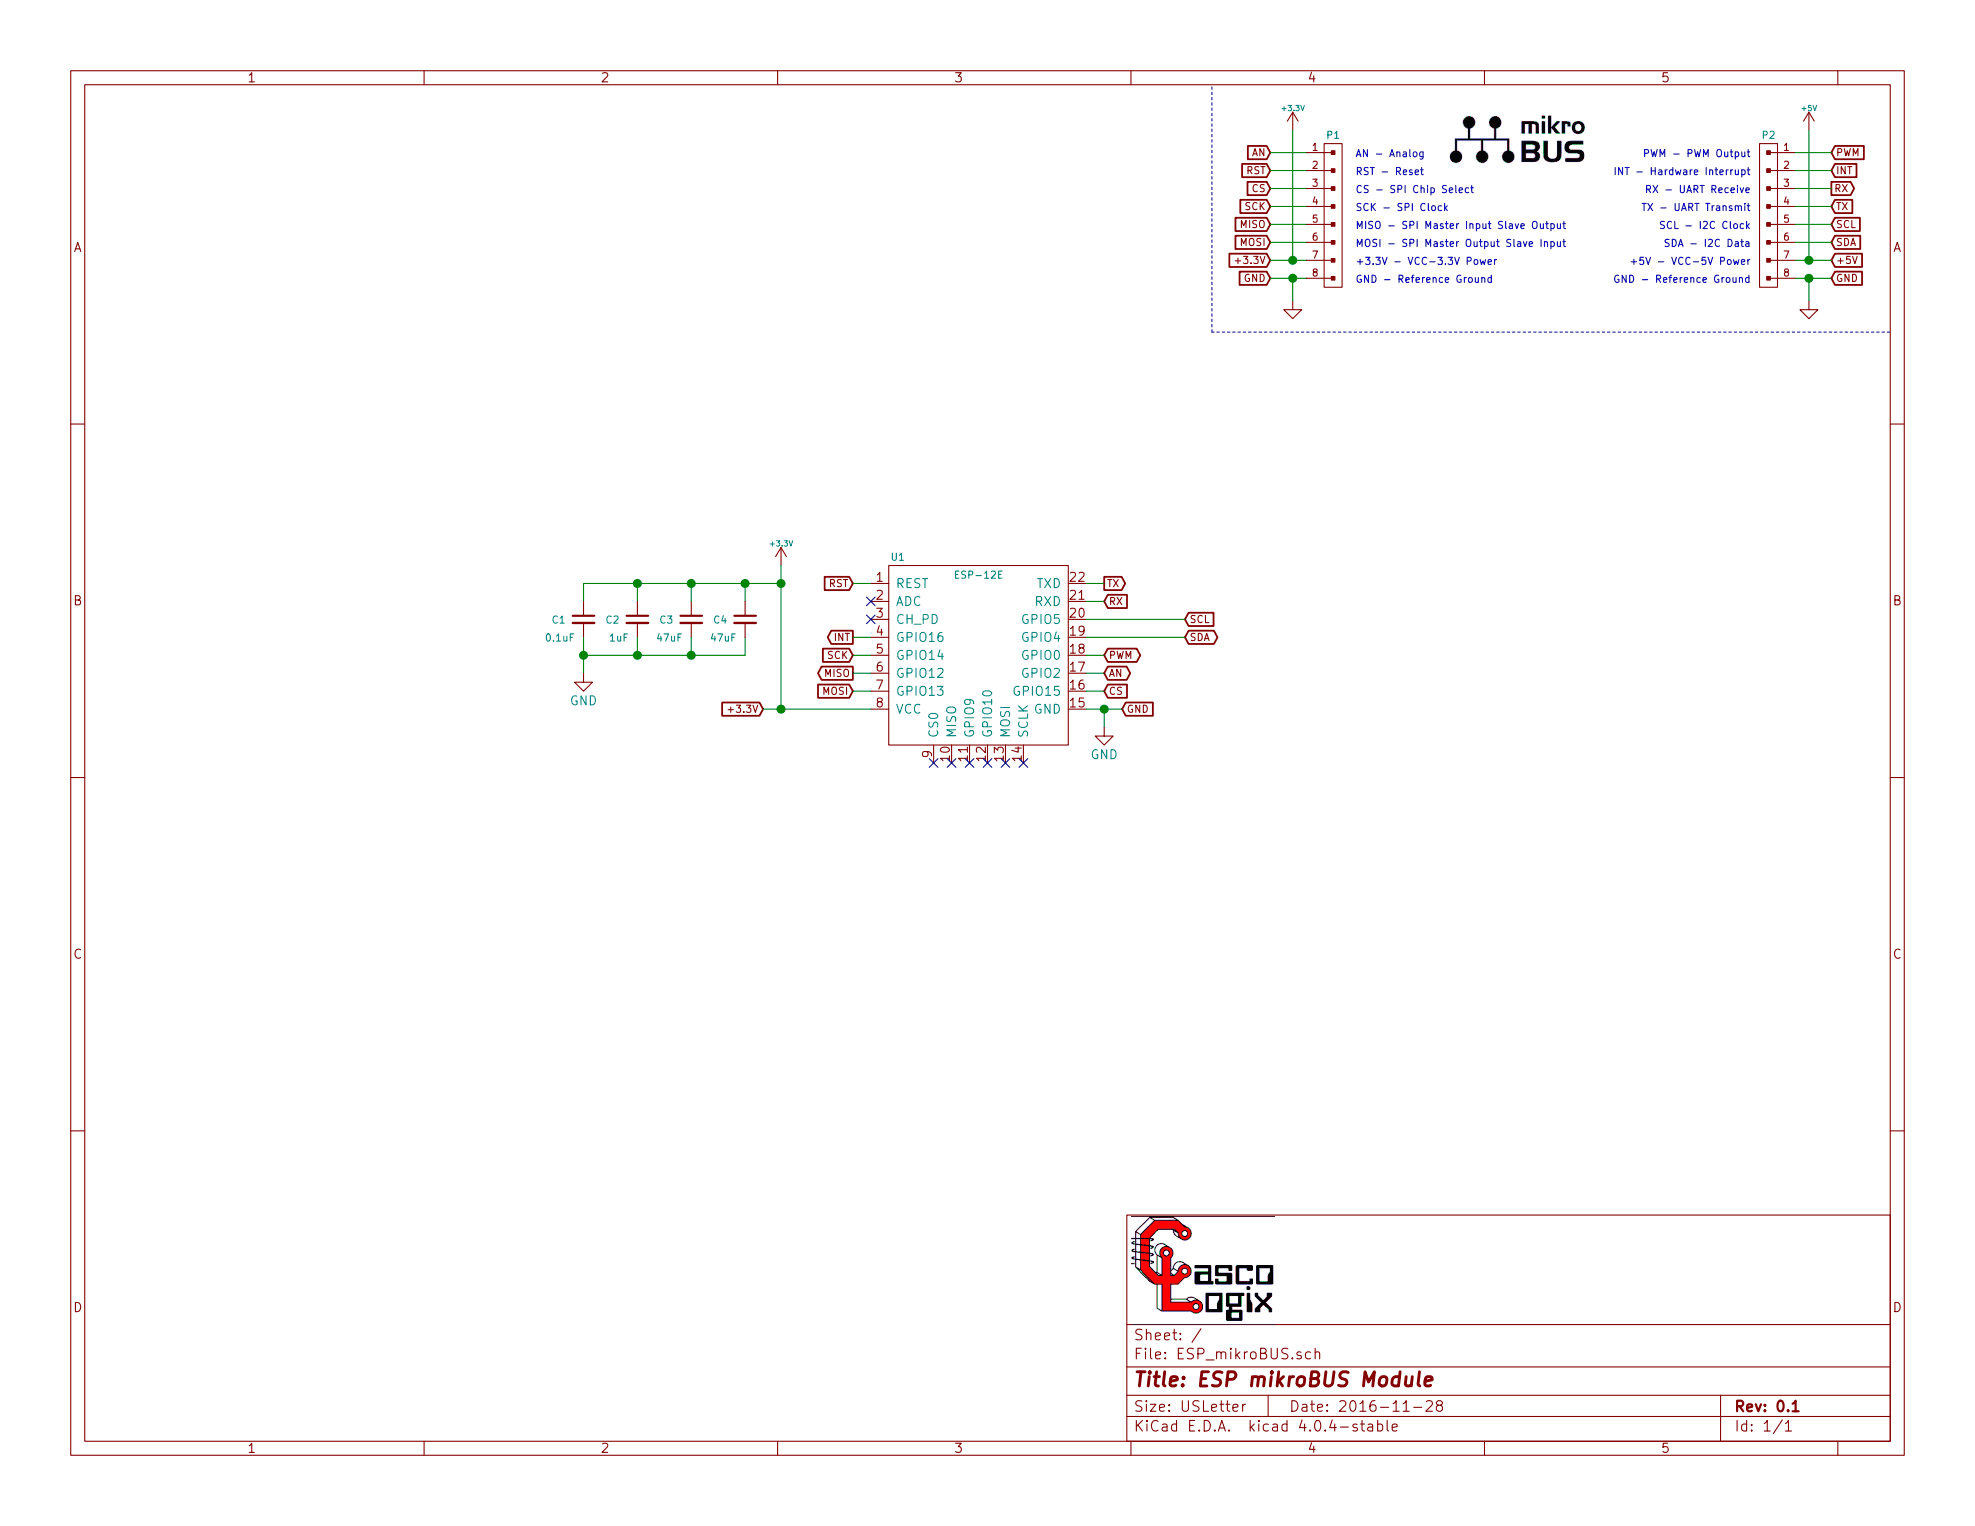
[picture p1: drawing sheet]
EESchema Schematic File Version 2
LIBS:power
LIBS:device
LIBS:transistors
LIBS:conn
LIBS:linear
LIBS:regul
LIBS:74xx
LIBS:cmos4000
LIBS:adc-dac
LIBS:memory
LIBS:xilinx
LIBS:microcontrollers
LIBS:dsp
LIBS:microchip
LIBS:analog_switches
LIBS:motorola
LIBS:texas
LIBS:intel
LIBS:audio
LIBS:interface
LIBS:digital-audio
LIBS:philips
LIBS:display
LIBS:cypress
LIBS:siliconi
LIBS:opto
LIBS:atmel
LIBS:contrib
LIBS:valves
LIBS:Active
LIBS:Atmel_ATtiny
LIBS:Atmel_AVR
LIBS:Batteries_Holders
LIBS:CascoLogixLogo
LIBS:Connector
LIBS:Displays
LIBS:Electromechanical
LIBS:Header
LIBS:Integrated_Circuits
LIBS:Mounting_Hole
LIBS:NXP_ARM
LIBS:Passive
LIBS:Power_Supplies
LIBS:RF_Modules
LIBS:terminal_block
LIBS:Test_Point
LIBS:TI_Luminary
LIBS:TI_MSP430
LIBS:Transducer
LIBS:ESP_mikroBUS-cache
EELAYER 25 0
EELAYER END
$Descr USLetter 11000 8500
encoding utf-8
Sheet 1 1
Title "ESP mikroBUS Module"
Date "2016-11-28"
Rev "0.1"
Comp ""
Comment1 ""
Comment2 ""
Comment3 ""
Comment4 ""
$EndDescr
$Comp
L GND #PWR01
U 1 1
P 7200 1675
F 0 "#PWR01" H 7200 1675 30  0001 C CNN
F 1 "GND" H 7200 1605 30  0001 C CNN
F 2 "" H 7200 1675 60  0000 C CNN
F 3 "" H 7200 1675 60  0000 C CNN
	1    7200 1675
	1    0    0    -1  
$EndComp
$Comp
L GND #PWR02
U 1 1
P 10075 1675
F 0 "#PWR02" H 10075 1675 30  0001 C CNN
F 1 "GND" H 10075 1605 30  0001 C CNN
F 2 "" H 10075 1675 60  0000 C CNN
F 3 "" H 10075 1675 60  0000 C CNN
	1    10075 1675
	1    0    0    -1  
$EndComp
$Comp
L +5V #PWR03
U 1 1
P 10075 725
F 0 "#PWR03" H 10075 815 20  0001 C CNN
F 1 "+5V" H 10075 850 30  0000 C CNN
F 2 "" H 10075 725 60  0000 C CNN
F 3 "" H 10075 725 60  0000 C CNN
	1    10075 725 
	1    0    0    -1  
$EndComp
$Comp
L +3.3V #PWR04
U 1 1
P 7200 725
F 0 "#PWR04" H 7200 685 30  0001 C CNN
F 1 "+3.3V" H 7200 850 30  0000 C CNN
F 2 "" H 7200 725 60  0000 C CNN
F 3 "" H 7200 725 60  0000 C CNN
	1    7200 725 
	1    0    0    -1  
$EndComp
$Comp
L HEADER_M_2.54MM_1R8P_ST_AU_PTH P1
U 1 1
P 7425 1200
F 0 "P1" H 7425 1650 40  0000 C CNN
F 1 "HEADER_M_2.54MM_1R8P_ST_AU_PTH" V 7525 1200 40  0001 C CNN
F 2 "Header:HEADER_M_2.54MM_1R8P_ST_AU_PTH" H 7425 1200 60  0001 C CNN
F 3 "" H 7425 1200 60  0000 C CNN
	1    7425 1200
	1    0    0    -1  
$EndComp
$Comp
L HEADER_M_2.54MM_1R8P_ST_AU_PTH P2
U 1 1
P 9850 1200
F 0 "P2" H 9850 1650 40  0000 C CNN
F 1 "HEADER_M_2.54MM_1R8P_ST_AU_PTH" V 9950 1200 40  0001 C CNN
F 2 "Header:HEADER_M_2.54MM_1R8P_ST_AU_PTH" H 9850 1200 60  0001 C CNN
F 3 "" H 9850 1200 60  0000 C CNN
	1    9850 1200
	-1   0    0    -1  
$EndComp
Text Notes 7550 875  0    40   ~ 0
AN - Analog
Text Notes 7550 975  0    40   ~ 0
RST - Reset
Text Notes 7550 1075 0    40   ~ 0
CS - SPI Chip Select
Text Notes 7550 1175 0    40   ~ 0
SCK - SPI Clock
Text Notes 7550 1275 0    40   ~ 0
MISO - SPI Master Input Slave Output
Text Notes 7550 1375 0    40   ~ 0
MOSI - SPI Master Output Slave Input
Text Notes 7550 1475 0    40   ~ 0
+3.3V - VCC-3.3V Power
Text Notes 7550 1575 0    40   ~ 0
GND - Reference Ground
Text Notes 9750 875  2    40   ~ 0
PWM - PWM Output
Text Notes 9750 975  2    40   ~ 0
INT - Hardware Interrupt
Text Notes 9750 1075 2    40   ~ 0
RX - UART Receive
Text Notes 9750 1175 2    40   ~ 0
TX - UART Transmit
Text Notes 9750 1275 2    40   ~ 0
SCL - I2C Clock
Text Notes 9750 1375 2    40   ~ 0
SDA - I2C Data
Text Notes 9750 1475 2    40   ~ 0
+5V - VCC-5V Power
Text Notes 9750 1575 2    40   ~ 0
GND - Reference Ground
Text GLabel 7075 850  0    40   Input ~ 0
AN
Text GLabel 7075 950  0    40   Input ~ 0
RST
Text GLabel 7075 1050 0    40   Input ~ 0
CS
Text GLabel 7075 1150 0    40   Input ~ 0
SCK
Text GLabel 7075 1250 0    40   Input ~ 0
MISO
Text GLabel 7075 1350 0    40   Input ~ 0
MOSI
Text GLabel 7075 1450 0    40   Input ~ 0
+3.3V
Text GLabel 7075 1550 0    40   Input ~ 0
GND
Text GLabel 10200 850  2    40   Input ~ 0
PWM
Text GLabel 10200 950  2    40   Input ~ 0
INT
Text GLabel 10200 1050 2    40   Output ~ 0
RX
Text GLabel 10200 1150 2    40   Input ~ 0
TX
Text GLabel 10200 1250 2    40   Input ~ 0
SCL
Text GLabel 10200 1350 2    40   Input ~ 0
SDA
Text GLabel 10200 1450 2    40   Input ~ 0
+5V
Text GLabel 10200 1550 2    40   Input ~ 0
GND
Wire Wire Line
	10000 850  10200 850 
Wire Wire Line
	10200 950  10000 950 
Wire Wire Line
	10000 1050 10200 1050
Wire Wire Line
	10200 1150 10000 1150
Wire Wire Line
	10000 1250 10200 1250
Wire Wire Line
	10200 1350 10000 1350
Wire Wire Line
	10000 1450 10200 1450
Wire Wire Line
	10000 1550 10200 1550
Wire Wire Line
	7075 850  7275 850 
Wire Wire Line
	7275 950  7075 950 
Wire Wire Line
	7075 1050 7275 1050
Wire Wire Line
	7275 1150 7075 1150
Wire Wire Line
	7075 1250 7275 1250
Wire Wire Line
	7275 1350 7075 1350
Wire Wire Line
	7075 1450 7275 1450
Wire Wire Line
	7075 1550 7275 1550
Wire Wire Line
	10075 1675 10075 1550
Connection ~ 10075 1550
Wire Wire Line
	7200 1675 7200 1550
Connection ~ 7200 1550
Wire Wire Line
	7200 1450 7200 725 
Connection ~ 7200 1450
Wire Wire Line
	10075 1450 10075 725 
Connection ~ 10075 1450
Wire Notes Line
	10525 1850 6750 1850
Wire Notes Line
	6750 1850 6750 475 
$Comp
L ESP-12E U1
U 1 1
P 5450 3650
F 0 "U1" H 5000 4200 40  0000 C CNN
F 1 "ESP-12E" H 5450 4100 40  0000 C CNN
F 2 "RF_Modules:ESP-12E" H 5450 3650 50  0001 C CNN
F 3 "" H 5450 3650 50  0001 C CNN
	1    5450 3650
	1    0    0    -1  
$EndComp
Text GLabel 4750 3250 0    40   Input ~ 0
RST
Text GLabel 6150 3850 2    40   Input ~ 0
CS
Text GLabel 4750 3650 0    40   Input ~ 0
SCK
Text GLabel 4750 3750 0    40   Output ~ 0
MISO
Text GLabel 4750 3850 0    40   Input ~ 0
MOSI
Text GLabel 4250 3950 0    40   Input ~ 0
+3.3V
Text GLabel 6250 3950 2    40   Input ~ 0
GND
Text GLabel 4750 3550 0    40   Output ~ 0
INT
Text GLabel 6150 3350 2    40   Input ~ 0
RX
Text GLabel 6150 3250 2    40   Output ~ 0
TX
Wire Wire Line
	4750 3250 4850 3250
Wire Wire Line
	4250 3950 4850 3950
Wire Wire Line
	6050 3950 6250 3950
Wire Wire Line
	6150 3350 6050 3350
Wire Wire Line
	6150 3250 6050 3250
Wire Wire Line
	6150 3850 6050 3850
Wire Wire Line
	4750 3750 4850 3750
Wire Wire Line
	4750 3850 4850 3850
Wire Wire Line
	4750 3650 4850 3650
NoConn ~ 4850 3350
NoConn ~ 4850 3450
Text GLabel 6600 3450 2    40   Input ~ 0
SCL
Text GLabel 6600 3550 2    40   BiDi ~ 0
SDA
Wire Wire Line
	6050 3450 6600 3450
Wire Wire Line
	6050 3550 6600 3550
Wire Wire Line
	4750 3550 4850 3550
NoConn ~ 5200 4250
NoConn ~ 5300 4250
NoConn ~ 5400 4250
NoConn ~ 5500 4250
NoConn ~ 5600 4250
NoConn ~ 5700 4250
Text GLabel 6150 3650 2    40   BiDi ~ 0
PWM
Text GLabel 6150 3750 2    40   BiDi ~ 0
AN
Wire Wire Line
	6150 3650 6050 3650
Wire Wire Line
	6050 3750 6150 3750
$Comp
L GND #PWR05
U 1 1
P 6150 4050
F 0 "#PWR05" H 6150 3800 50  0001 C CNN
F 1 "GND" H 6150 3900 50  0000 C CNN
F 2 "" H 6150 4050 50  0000 C CNN
F 3 "" H 6150 4050 50  0000 C CNN
	1    6150 4050
	1    0    0    -1  
$EndComp
Wire Wire Line
	6150 4050 6150 3950
Connection ~ 6150 3950
$Comp
L +3.3V #PWR06
U 1 1
P 4350 3150
F 0 "#PWR06" H 4350 3110 30  0001 C CNN
F 1 "+3.3V" H 4350 3275 30  0000 C CNN
F 2 "" H 4350 3150 60  0000 C CNN
F 3 "" H 4350 3150 60  0000 C CNN
	1    4350 3150
	1    0    0    -1  
$EndComp
Wire Wire Line
	4350 3150 4350 3950
Connection ~ 4350 3950
Wire Wire Line
	3250 3250 4350 3250
Wire Wire Line
	4150 3250 4150 3350
Connection ~ 4350 3250
Wire Wire Line
	4150 3650 4150 3550
Wire Wire Line
	3550 3250 3550 3350
$Comp
L C_Small C2
U 1 1
P 3550 3450
F 0 "C2" H 3450 3450 40  0000 R CNN
F 1 "1uF" H 3500 3350 40  0000 R CNN
F 2 "Passive:C0603" H 3550 3450 50  0001 C CNN
F 3 "" H 3550 3450 50  0000 C CNN
	1    3550 3450
	1    0    0    -1  
$EndComp
Wire Wire Line
	3550 3650 3550 3550
Wire Wire Line
	3250 3250 3250 3350
$Comp
L C_Small C1
U 1 1
P 3250 3450
F 0 "C1" H 3150 3450 40  0000 R CNN
F 1 "0.1uF" H 3200 3350 40  0000 R CNN
F 2 "Passive:C0603" H 3250 3450 50  0001 C CNN
F 3 "" H 3250 3450 50  0000 C CNN
	1    3250 3450
	1    0    0    -1  
$EndComp
Wire Wire Line
	3250 3550 3250 3750
Connection ~ 4150 3250
Connection ~ 3550 3250
$Comp
L C_Small C4
U 1 1
P 4150 3450
F 0 "C4" H 4050 3450 40  0000 R CNN
F 1 "47uF" H 4100 3350 40  0000 R CNN
F 2 "Passive:1206" H 4150 3450 50  0001 C CNN
F 3 "" H 4150 3450 50  0000 C CNN
	1    4150 3450
	1    0    0    -1  
$EndComp
$Comp
L C_Small C3
U 1 1
P 3850 3450
F 0 "C3" H 3750 3450 40  0000 R CNN
F 1 "47uF" H 3800 3350 40  0000 R CNN
F 2 "Passive:1206" H 3850 3450 50  0001 C CNN
F 3 "" H 3850 3450 50  0000 C CNN
	1    3850 3450
	1    0    0    -1  
$EndComp
Connection ~ 3550 3650
Wire Wire Line
	3850 3250 3850 3350
Connection ~ 3850 3250
Wire Wire Line
	3850 3550 3850 3650
Wire Wire Line
	3250 3650 4150 3650
Connection ~ 3850 3650
Connection ~ 3250 3650
$Comp
L GND #PWR07
U 1 1
P 3250 3750
F 0 "#PWR07" H 3250 3500 50  0001 C CNN
F 1 "GND" H 3250 3600 50  0000 C CNN
F 2 "" H 3250 3750 50  0000 C CNN
F 3 "" H 3250 3750 50  0000 C CNN
	1    3250 3750
	1    0    0    -1  
$EndComp
$EndSCHEMATC
